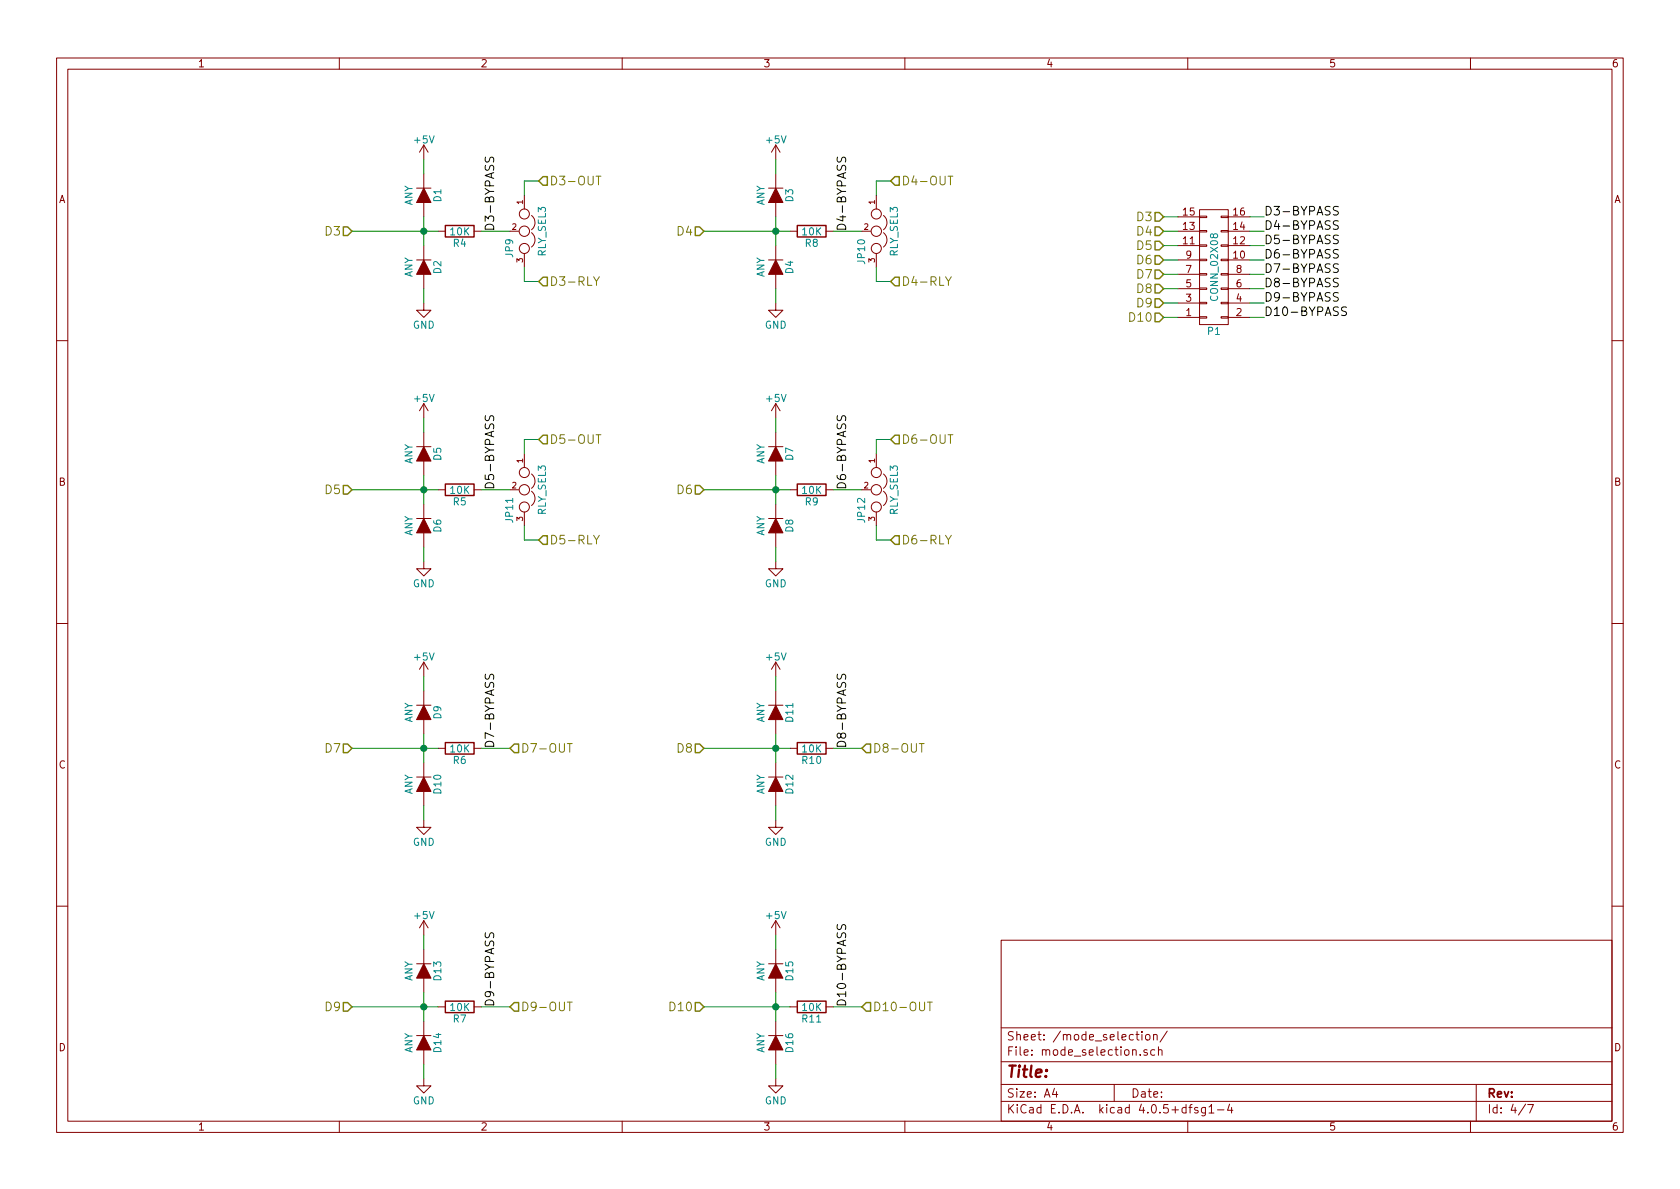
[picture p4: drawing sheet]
EESchema Schematic File Version 2
LIBS:arduino-mini-plug-breakout
EELAYER 25 0
EELAYER END
$Descr A4 11693 8268
encoding utf-8
Sheet 4 7
Title ""
Date ""
Rev ""
Comp ""
Comment1 ""
Comment2 ""
Comment3 ""
Comment4 ""
$EndDescr
Text HLabel 2450 1600 0    60   Input ~ 0
D3
Text HLabel 4900 1600 0    60   Input ~ 0
D4
Text HLabel 2450 3400 0    60   Input ~ 0
D5
Text HLabel 4900 3400 0    60   Input ~ 0
D6
Text HLabel 2450 5200 0    60   Input ~ 0
D7
Text HLabel 4900 5200 0    60   Input ~ 0
D8
Text HLabel 2450 7000 0    60   Input ~ 0
D9
Text HLabel 4900 7000 0    60   Input ~ 0
D10
$Comp
L R R4
U 1 1
P 3200 1600
F 0 "R4" V 3280 1600 50  0000 C CNN
F 1 "10K" V 3200 1600 50  0000 C CNN
F 2 "Resistors_SMD:R_0603_HandSoldering" V 3130 1600 50  0001 C CNN
F 3 "" H 3200 1600 50  0000 C CNN
	1    3200 1600
	0    1    1    0   
$EndComp
$Comp
L D D1
U 1 1
P 2950 1350
F 0 "D1" H 2950 1450 50  0000 C CNN
F 1 "ANY" H 2950 1250 50  0000 C CNN
F 2 "footprints:SOD-123" H 2950 1350 50  0001 C CNN
F 3 "" H 2950 1350 50  0000 C CNN
	1    2950 1350
	0    1    1    0   
$EndComp
$Comp
L D D2
U 1 1
P 2950 1850
F 0 "D2" H 2950 1950 50  0000 C CNN
F 1 "ANY" H 2950 1750 50  0000 C CNN
F 2 "footprints:SOD-123" H 2950 1850 50  0001 C CNN
F 3 "" H 2950 1850 50  0000 C CNN
	1    2950 1850
	0    1    1    0   
$EndComp
Wire Wire Line
	2950 1500 2950 1700
Wire Wire Line
	2450 1600 3050 1600
Connection ~ 2950 1600
Wire Wire Line
	3350 1600 3550 1600
$Comp
L +5V #PWR035
U 1 1
P 2950 1100
F 0 "#PWR035" H 2950 950 50  0001 C CNN
F 1 "+5V" H 2950 1240 50  0000 C CNN
F 2 "" H 2950 1100 50  0000 C CNN
F 3 "" H 2950 1100 50  0000 C CNN
	1    2950 1100
	1    0    0    -1  
$EndComp
Wire Wire Line
	2950 1100 2950 1200
$Comp
L GND #PWR036
U 1 1
P 2950 2100
F 0 "#PWR036" H 2950 1850 50  0001 C CNN
F 1 "GND" H 2950 1950 50  0000 C CNN
F 2 "" H 2950 2100 50  0000 C CNN
F 3 "" H 2950 2100 50  0000 C CNN
	1    2950 2100
	1    0    0    -1  
$EndComp
Wire Wire Line
	2950 2100 2950 2000
$Comp
L JUMPER3 JP9
U 1 1
P 3650 1600
F 0 "JP9" H 3700 1500 50  0000 L CNN
F 1 "RLY_SEL3" H 3650 1700 50  0000 C BNN
F 2 "pin-headers-pcb-lock:Pin_Header_Straight_1x03" H 3650 1600 50  0001 C CNN
F 3 "" H 3650 1600 50  0000 C CNN
	1    3650 1600
	0    1    1    0   
$EndComp
Wire Wire Line
	3650 1350 3650 1250
Wire Wire Line
	3650 1250 3750 1250
Wire Wire Line
	3650 1850 3650 1950
Wire Wire Line
	3650 1950 3750 1950
Text HLabel 3750 1250 2    60   Input ~ 0
D3-OUT
Text HLabel 3750 1950 2    60   Input ~ 0
D3-RLY
$Comp
L R R8
U 1 1
P 5650 1600
F 0 "R8" V 5730 1600 50  0000 C CNN
F 1 "10K" V 5650 1600 50  0000 C CNN
F 2 "Resistors_SMD:R_0603_HandSoldering" V 5580 1600 50  0001 C CNN
F 3 "" H 5650 1600 50  0000 C CNN
	1    5650 1600
	0    1    1    0   
$EndComp
$Comp
L D D3
U 1 1
P 5400 1350
F 0 "D3" H 5400 1450 50  0000 C CNN
F 1 "ANY" H 5400 1250 50  0000 C CNN
F 2 "footprints:SOD-123" H 5400 1350 50  0001 C CNN
F 3 "" H 5400 1350 50  0000 C CNN
	1    5400 1350
	0    1    1    0   
$EndComp
$Comp
L D D4
U 1 1
P 5400 1850
F 0 "D4" H 5400 1950 50  0000 C CNN
F 1 "ANY" H 5400 1750 50  0000 C CNN
F 2 "footprints:SOD-123" H 5400 1850 50  0001 C CNN
F 3 "" H 5400 1850 50  0000 C CNN
	1    5400 1850
	0    1    1    0   
$EndComp
Wire Wire Line
	5400 1500 5400 1700
Wire Wire Line
	4900 1600 5500 1600
Connection ~ 5400 1600
Wire Wire Line
	5800 1600 6000 1600
$Comp
L +5V #PWR037
U 1 1
P 5400 1100
F 0 "#PWR037" H 5400 950 50  0001 C CNN
F 1 "+5V" H 5400 1240 50  0000 C CNN
F 2 "" H 5400 1100 50  0000 C CNN
F 3 "" H 5400 1100 50  0000 C CNN
	1    5400 1100
	1    0    0    -1  
$EndComp
Wire Wire Line
	5400 1100 5400 1200
$Comp
L GND #PWR038
U 1 1
P 5400 2100
F 0 "#PWR038" H 5400 1850 50  0001 C CNN
F 1 "GND" H 5400 1950 50  0000 C CNN
F 2 "" H 5400 2100 50  0000 C CNN
F 3 "" H 5400 2100 50  0000 C CNN
	1    5400 2100
	1    0    0    -1  
$EndComp
Wire Wire Line
	5400 2100 5400 2000
$Comp
L JUMPER3 JP10
U 1 1
P 6100 1600
F 0 "JP10" H 6150 1500 50  0000 L CNN
F 1 "RLY_SEL3" H 6100 1700 50  0000 C BNN
F 2 "pin-headers-pcb-lock:Pin_Header_Straight_1x03" H 6100 1600 50  0001 C CNN
F 3 "" H 6100 1600 50  0000 C CNN
	1    6100 1600
	0    1    1    0   
$EndComp
Wire Wire Line
	6100 1350 6100 1250
Wire Wire Line
	6100 1250 6200 1250
Wire Wire Line
	6100 1850 6100 1950
Wire Wire Line
	6100 1950 6200 1950
Text HLabel 6200 1250 2    60   Input ~ 0
D4-OUT
Text HLabel 6200 1950 2    60   Input ~ 0
D4-RLY
$Comp
L R R5
U 1 1
P 3200 3400
F 0 "R5" V 3280 3400 50  0000 C CNN
F 1 "10K" V 3200 3400 50  0000 C CNN
F 2 "Resistors_SMD:R_0603_HandSoldering" V 3130 3400 50  0001 C CNN
F 3 "" H 3200 3400 50  0000 C CNN
	1    3200 3400
	0    1    1    0   
$EndComp
$Comp
L D D5
U 1 1
P 2950 3150
F 0 "D5" H 2950 3250 50  0000 C CNN
F 1 "ANY" H 2950 3050 50  0000 C CNN
F 2 "footprints:SOD-123" H 2950 3150 50  0001 C CNN
F 3 "" H 2950 3150 50  0000 C CNN
	1    2950 3150
	0    1    1    0   
$EndComp
$Comp
L D D6
U 1 1
P 2950 3650
F 0 "D6" H 2950 3750 50  0000 C CNN
F 1 "ANY" H 2950 3550 50  0000 C CNN
F 2 "footprints:SOD-123" H 2950 3650 50  0001 C CNN
F 3 "" H 2950 3650 50  0000 C CNN
	1    2950 3650
	0    1    1    0   
$EndComp
Wire Wire Line
	2950 3300 2950 3500
Wire Wire Line
	2450 3400 3050 3400
Connection ~ 2950 3400
Wire Wire Line
	3350 3400 3550 3400
$Comp
L +5V #PWR039
U 1 1
P 2950 2900
F 0 "#PWR039" H 2950 2750 50  0001 C CNN
F 1 "+5V" H 2950 3040 50  0000 C CNN
F 2 "" H 2950 2900 50  0000 C CNN
F 3 "" H 2950 2900 50  0000 C CNN
	1    2950 2900
	1    0    0    -1  
$EndComp
Wire Wire Line
	2950 2900 2950 3000
$Comp
L GND #PWR040
U 1 1
P 2950 3900
F 0 "#PWR040" H 2950 3650 50  0001 C CNN
F 1 "GND" H 2950 3750 50  0000 C CNN
F 2 "" H 2950 3900 50  0000 C CNN
F 3 "" H 2950 3900 50  0000 C CNN
	1    2950 3900
	1    0    0    -1  
$EndComp
Wire Wire Line
	2950 3900 2950 3800
$Comp
L JUMPER3 JP11
U 1 1
P 3650 3400
F 0 "JP11" H 3700 3300 50  0000 L CNN
F 1 "RLY_SEL3" H 3650 3500 50  0000 C BNN
F 2 "pin-headers-pcb-lock:Pin_Header_Straight_1x03" H 3650 3400 50  0001 C CNN
F 3 "" H 3650 3400 50  0000 C CNN
	1    3650 3400
	0    1    1    0   
$EndComp
Wire Wire Line
	3650 3150 3650 3050
Wire Wire Line
	3650 3050 3750 3050
Wire Wire Line
	3650 3650 3650 3750
Wire Wire Line
	3650 3750 3750 3750
Text HLabel 3750 3050 2    60   Input ~ 0
D5-OUT
Text HLabel 3750 3750 2    60   Input ~ 0
D5-RLY
$Comp
L R R9
U 1 1
P 5650 3400
F 0 "R9" V 5730 3400 50  0000 C CNN
F 1 "10K" V 5650 3400 50  0000 C CNN
F 2 "Resistors_SMD:R_0603_HandSoldering" V 5580 3400 50  0001 C CNN
F 3 "" H 5650 3400 50  0000 C CNN
	1    5650 3400
	0    1    1    0   
$EndComp
$Comp
L D D7
U 1 1
P 5400 3150
F 0 "D7" H 5400 3250 50  0000 C CNN
F 1 "ANY" H 5400 3050 50  0000 C CNN
F 2 "footprints:SOD-123" H 5400 3150 50  0001 C CNN
F 3 "" H 5400 3150 50  0000 C CNN
	1    5400 3150
	0    1    1    0   
$EndComp
$Comp
L D D8
U 1 1
P 5400 3650
F 0 "D8" H 5400 3750 50  0000 C CNN
F 1 "ANY" H 5400 3550 50  0000 C CNN
F 2 "footprints:SOD-123" H 5400 3650 50  0001 C CNN
F 3 "" H 5400 3650 50  0000 C CNN
	1    5400 3650
	0    1    1    0   
$EndComp
Wire Wire Line
	5400 3300 5400 3500
Wire Wire Line
	4900 3400 5500 3400
Connection ~ 5400 3400
Wire Wire Line
	5800 3400 6000 3400
$Comp
L +5V #PWR041
U 1 1
P 5400 2900
F 0 "#PWR041" H 5400 2750 50  0001 C CNN
F 1 "+5V" H 5400 3040 50  0000 C CNN
F 2 "" H 5400 2900 50  0000 C CNN
F 3 "" H 5400 2900 50  0000 C CNN
	1    5400 2900
	1    0    0    -1  
$EndComp
Wire Wire Line
	5400 2900 5400 3000
$Comp
L GND #PWR042
U 1 1
P 5400 3900
F 0 "#PWR042" H 5400 3650 50  0001 C CNN
F 1 "GND" H 5400 3750 50  0000 C CNN
F 2 "" H 5400 3900 50  0000 C CNN
F 3 "" H 5400 3900 50  0000 C CNN
	1    5400 3900
	1    0    0    -1  
$EndComp
Wire Wire Line
	5400 3900 5400 3800
$Comp
L JUMPER3 JP12
U 1 1
P 6100 3400
F 0 "JP12" H 6150 3300 50  0000 L CNN
F 1 "RLY_SEL3" H 6100 3500 50  0000 C BNN
F 2 "pin-headers-pcb-lock:Pin_Header_Straight_1x03" H 6100 3400 50  0001 C CNN
F 3 "" H 6100 3400 50  0000 C CNN
	1    6100 3400
	0    1    1    0   
$EndComp
Wire Wire Line
	6100 3150 6100 3050
Wire Wire Line
	6100 3050 6200 3050
Wire Wire Line
	6100 3650 6100 3750
Wire Wire Line
	6100 3750 6200 3750
Text HLabel 6200 3050 2    60   Input ~ 0
D6-OUT
Text HLabel 6200 3750 2    60   Input ~ 0
D6-RLY
$Comp
L R R6
U 1 1
P 3200 5200
F 0 "R6" V 3280 5200 50  0000 C CNN
F 1 "10K" V 3200 5200 50  0000 C CNN
F 2 "Resistors_SMD:R_0603_HandSoldering" V 3130 5200 50  0001 C CNN
F 3 "" H 3200 5200 50  0000 C CNN
	1    3200 5200
	0    1    1    0   
$EndComp
$Comp
L D D9
U 1 1
P 2950 4950
F 0 "D9" H 2950 5050 50  0000 C CNN
F 1 "ANY" H 2950 4850 50  0000 C CNN
F 2 "footprints:SOD-123" H 2950 4950 50  0001 C CNN
F 3 "" H 2950 4950 50  0000 C CNN
	1    2950 4950
	0    1    1    0   
$EndComp
$Comp
L D D10
U 1 1
P 2950 5450
F 0 "D10" H 2950 5550 50  0000 C CNN
F 1 "ANY" H 2950 5350 50  0000 C CNN
F 2 "footprints:SOD-123" H 2950 5450 50  0001 C CNN
F 3 "" H 2950 5450 50  0000 C CNN
	1    2950 5450
	0    1    1    0   
$EndComp
Wire Wire Line
	2950 5100 2950 5300
Wire Wire Line
	2450 5200 3050 5200
Connection ~ 2950 5200
Wire Wire Line
	3350 5200 3550 5200
$Comp
L +5V #PWR043
U 1 1
P 2950 4700
F 0 "#PWR043" H 2950 4550 50  0001 C CNN
F 1 "+5V" H 2950 4840 50  0000 C CNN
F 2 "" H 2950 4700 50  0000 C CNN
F 3 "" H 2950 4700 50  0000 C CNN
	1    2950 4700
	1    0    0    -1  
$EndComp
Wire Wire Line
	2950 4700 2950 4800
$Comp
L GND #PWR044
U 1 1
P 2950 5700
F 0 "#PWR044" H 2950 5450 50  0001 C CNN
F 1 "GND" H 2950 5550 50  0000 C CNN
F 2 "" H 2950 5700 50  0000 C CNN
F 3 "" H 2950 5700 50  0000 C CNN
	1    2950 5700
	1    0    0    -1  
$EndComp
Wire Wire Line
	2950 5700 2950 5600
Text HLabel 3550 5200 2    60   Input ~ 0
D7-OUT
$Comp
L R R10
U 1 1
P 5650 5200
F 0 "R10" V 5730 5200 50  0000 C CNN
F 1 "10K" V 5650 5200 50  0000 C CNN
F 2 "Resistors_SMD:R_0603_HandSoldering" V 5580 5200 50  0001 C CNN
F 3 "" H 5650 5200 50  0000 C CNN
	1    5650 5200
	0    1    1    0   
$EndComp
$Comp
L D D11
U 1 1
P 5400 4950
F 0 "D11" H 5400 5050 50  0000 C CNN
F 1 "ANY" H 5400 4850 50  0000 C CNN
F 2 "footprints:SOD-123" H 5400 4950 50  0001 C CNN
F 3 "" H 5400 4950 50  0000 C CNN
	1    5400 4950
	0    1    1    0   
$EndComp
$Comp
L D D12
U 1 1
P 5400 5450
F 0 "D12" H 5400 5550 50  0000 C CNN
F 1 "ANY" H 5400 5350 50  0000 C CNN
F 2 "footprints:SOD-123" H 5400 5450 50  0001 C CNN
F 3 "" H 5400 5450 50  0000 C CNN
	1    5400 5450
	0    1    1    0   
$EndComp
Wire Wire Line
	5400 5100 5400 5300
Wire Wire Line
	4900 5200 5500 5200
Connection ~ 5400 5200
Wire Wire Line
	5800 5200 6000 5200
$Comp
L +5V #PWR045
U 1 1
P 5400 4700
F 0 "#PWR045" H 5400 4550 50  0001 C CNN
F 1 "+5V" H 5400 4840 50  0000 C CNN
F 2 "" H 5400 4700 50  0000 C CNN
F 3 "" H 5400 4700 50  0000 C CNN
	1    5400 4700
	1    0    0    -1  
$EndComp
Wire Wire Line
	5400 4700 5400 4800
$Comp
L GND #PWR046
U 1 1
P 5400 5700
F 0 "#PWR046" H 5400 5450 50  0001 C CNN
F 1 "GND" H 5400 5550 50  0000 C CNN
F 2 "" H 5400 5700 50  0000 C CNN
F 3 "" H 5400 5700 50  0000 C CNN
	1    5400 5700
	1    0    0    -1  
$EndComp
Wire Wire Line
	5400 5700 5400 5600
Text HLabel 6000 5200 2    60   Input ~ 0
D8-OUT
$Comp
L R R7
U 1 1
P 3200 7000
F 0 "R7" V 3280 7000 50  0000 C CNN
F 1 "10K" V 3200 7000 50  0000 C CNN
F 2 "Resistors_SMD:R_0603_HandSoldering" V 3130 7000 50  0001 C CNN
F 3 "" H 3200 7000 50  0000 C CNN
	1    3200 7000
	0    1    1    0   
$EndComp
$Comp
L D D13
U 1 1
P 2950 6750
F 0 "D13" H 2950 6850 50  0000 C CNN
F 1 "ANY" H 2950 6650 50  0000 C CNN
F 2 "footprints:SOD-123" H 2950 6750 50  0001 C CNN
F 3 "" H 2950 6750 50  0000 C CNN
	1    2950 6750
	0    1    1    0   
$EndComp
$Comp
L D D14
U 1 1
P 2950 7250
F 0 "D14" H 2950 7350 50  0000 C CNN
F 1 "ANY" H 2950 7150 50  0000 C CNN
F 2 "footprints:SOD-123" H 2950 7250 50  0001 C CNN
F 3 "" H 2950 7250 50  0000 C CNN
	1    2950 7250
	0    1    1    0   
$EndComp
Wire Wire Line
	2950 6900 2950 7100
Wire Wire Line
	2450 7000 3050 7000
Connection ~ 2950 7000
Wire Wire Line
	3350 7000 3550 7000
$Comp
L +5V #PWR047
U 1 1
P 2950 6500
F 0 "#PWR047" H 2950 6350 50  0001 C CNN
F 1 "+5V" H 2950 6640 50  0000 C CNN
F 2 "" H 2950 6500 50  0000 C CNN
F 3 "" H 2950 6500 50  0000 C CNN
	1    2950 6500
	1    0    0    -1  
$EndComp
Wire Wire Line
	2950 6500 2950 6600
$Comp
L GND #PWR048
U 1 1
P 2950 7500
F 0 "#PWR048" H 2950 7250 50  0001 C CNN
F 1 "GND" H 2950 7350 50  0000 C CNN
F 2 "" H 2950 7500 50  0000 C CNN
F 3 "" H 2950 7500 50  0000 C CNN
	1    2950 7500
	1    0    0    -1  
$EndComp
Wire Wire Line
	2950 7500 2950 7400
Text HLabel 3550 7000 2    60   Input ~ 0
D9-OUT
$Comp
L R R11
U 1 1
P 5650 7000
F 0 "R11" V 5730 7000 50  0000 C CNN
F 1 "10K" V 5650 7000 50  0000 C CNN
F 2 "Resistors_SMD:R_0603_HandSoldering" V 5580 7000 50  0001 C CNN
F 3 "" H 5650 7000 50  0000 C CNN
	1    5650 7000
	0    1    1    0   
$EndComp
$Comp
L D D15
U 1 1
P 5400 6750
F 0 "D15" H 5400 6850 50  0000 C CNN
F 1 "ANY" H 5400 6650 50  0000 C CNN
F 2 "footprints:SOD-123" H 5400 6750 50  0001 C CNN
F 3 "" H 5400 6750 50  0000 C CNN
	1    5400 6750
	0    1    1    0   
$EndComp
$Comp
L D D16
U 1 1
P 5400 7250
F 0 "D16" H 5400 7350 50  0000 C CNN
F 1 "ANY" H 5400 7150 50  0000 C CNN
F 2 "footprints:SOD-123" H 5400 7250 50  0001 C CNN
F 3 "" H 5400 7250 50  0000 C CNN
	1    5400 7250
	0    1    1    0   
$EndComp
Wire Wire Line
	5400 6900 5400 7100
Wire Wire Line
	4900 7000 5500 7000
Connection ~ 5400 7000
Wire Wire Line
	5800 7000 6000 7000
$Comp
L +5V #PWR049
U 1 1
P 5400 6500
F 0 "#PWR049" H 5400 6350 50  0001 C CNN
F 1 "+5V" H 5400 6640 50  0000 C CNN
F 2 "" H 5400 6500 50  0000 C CNN
F 3 "" H 5400 6500 50  0000 C CNN
	1    5400 6500
	1    0    0    -1  
$EndComp
Wire Wire Line
	5400 6500 5400 6600
$Comp
L GND #PWR050
U 1 1
P 5400 7500
F 0 "#PWR050" H 5400 7250 50  0001 C CNN
F 1 "GND" H 5400 7350 50  0000 C CNN
F 2 "" H 5400 7500 50  0000 C CNN
F 3 "" H 5400 7500 50  0000 C CNN
	1    5400 7500
	1    0    0    -1  
$EndComp
Wire Wire Line
	5400 7500 5400 7400
Text HLabel 6000 7000 2    60   Input ~ 0
D10-OUT
$Comp
L CONN_02X08 P1
U 1 1
P 8450 1850
F 0 "P1" H 8450 2300 50  0000 C CNN
F 1 "CONN_02X08" V 8450 1850 50  0000 C CNN
F 2 "Pin_Headers:Pin_Header_Straight_2x08" H 8450 650 50  0001 C CNN
F 3 "" H 8450 650 50  0000 C CNN
	1    8450 1850
	1    0    0    1   
$EndComp
Text HLabel 8100 1500 0    60   Input ~ 0
D3
Text HLabel 8100 1600 0    60   Input ~ 0
D4
Text HLabel 8100 1700 0    60   Input ~ 0
D5
Text HLabel 8100 1800 0    60   Input ~ 0
D6
Text HLabel 8100 1900 0    60   Input ~ 0
D7
Text HLabel 8100 2000 0    60   Input ~ 0
D8
Text HLabel 8100 2100 0    60   Input ~ 0
D9
Text HLabel 8100 2200 0    60   Input ~ 0
D10
Wire Wire Line
	8100 1500 8200 1500
Wire Wire Line
	8100 1600 8200 1600
Wire Wire Line
	8100 1700 8200 1700
Wire Wire Line
	8100 1800 8200 1800
Wire Wire Line
	8100 1900 8200 1900
Wire Wire Line
	8100 2000 8200 2000
Wire Wire Line
	8100 2100 8200 2100
Wire Wire Line
	8100 2200 8200 2200
Text Label 3450 1600 1    60   ~ 0
D3-BYPASS
Text Label 5900 1600 1    60   ~ 0
D4-BYPASS
Text Label 5900 3400 1    60   ~ 0
D6-BYPASS
Text Label 3450 3400 1    60   ~ 0
D5-BYPASS
Text Label 3450 5200 1    60   ~ 0
D7-BYPASS
Text Label 5900 5200 1    60   ~ 0
D8-BYPASS
Text Label 3450 7000 1    60   ~ 0
D9-BYPASS
Text Label 5900 7000 1    60   ~ 0
D10-BYPASS
Text Label 8800 1500 0    60   ~ 0
D3-BYPASS
Wire Wire Line
	8800 1500 8700 1500
Wire Wire Line
	8800 1600 8700 1600
Wire Wire Line
	8800 1700 8700 1700
Wire Wire Line
	8800 1800 8700 1800
Wire Wire Line
	8800 1900 8700 1900
Wire Wire Line
	8800 2000 8700 2000
Wire Wire Line
	8800 2100 8700 2100
Wire Wire Line
	8800 2200 8700 2200
Text Label 8800 1600 0    60   ~ 0
D4-BYPASS
Text Label 8800 1700 0    60   ~ 0
D5-BYPASS
Text Label 8800 1800 0    60   ~ 0
D6-BYPASS
Text Label 8800 1900 0    60   ~ 0
D7-BYPASS
Text Label 8800 2000 0    60   ~ 0
D8-BYPASS
Text Label 8800 2100 0    60   ~ 0
D9-BYPASS
Text Label 8800 2200 0    60   ~ 0
D10-BYPASS
$EndSCHEMATC
